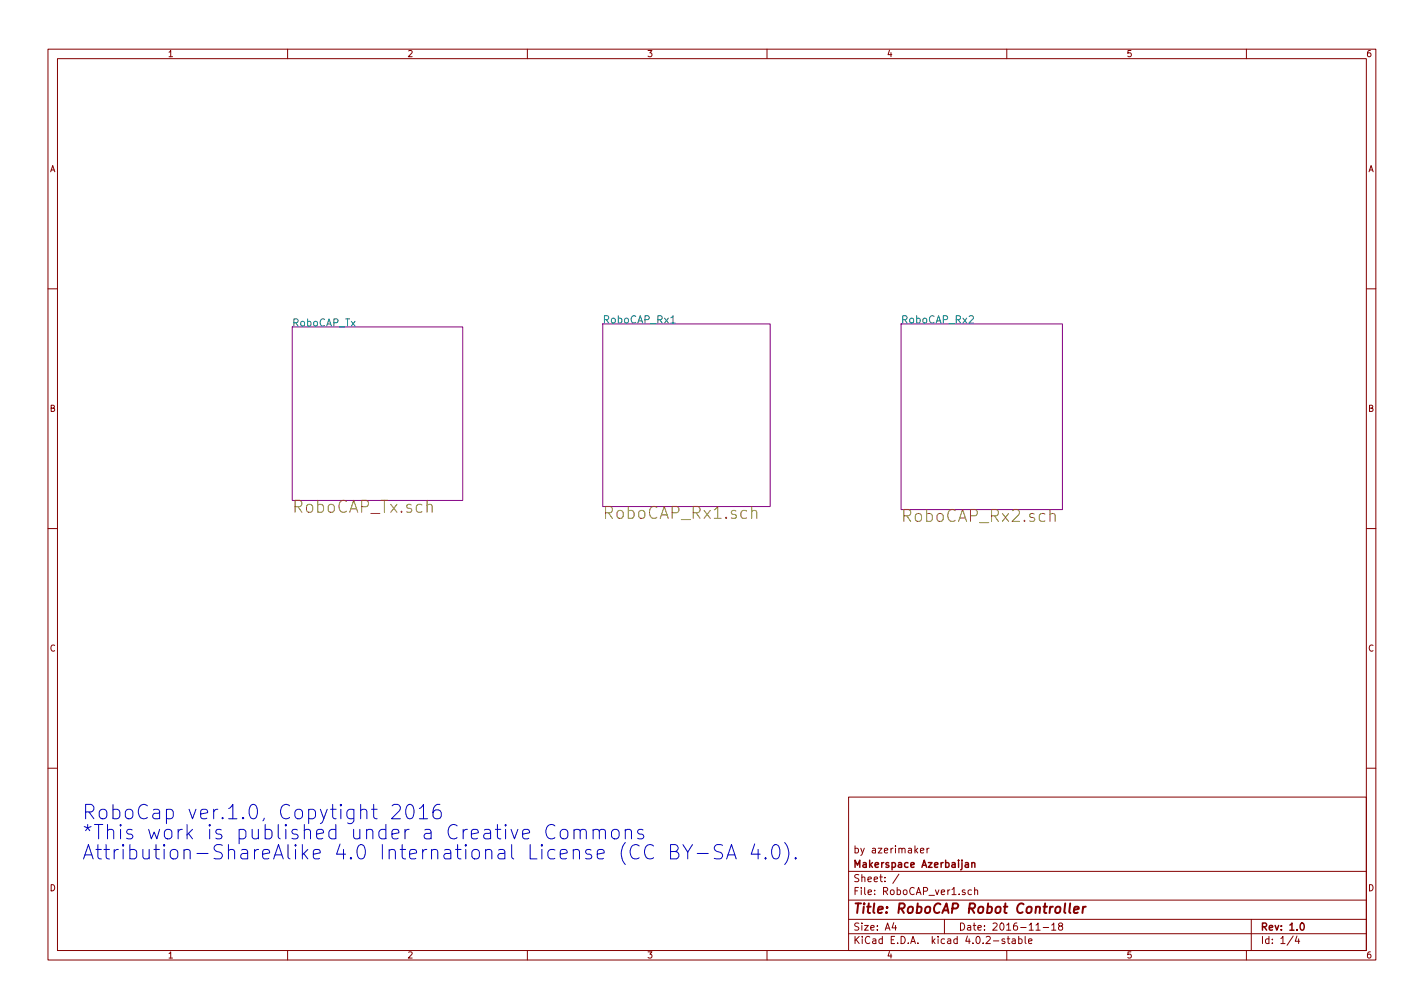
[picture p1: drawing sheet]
<svg xmlns="http://www.w3.org/2000/svg" width="297mm" height="210mm" viewBox="0 0 297 210" stroke-linecap="round" stroke-linejoin="round" font-family="sans-serif">
<g fill="none" stroke="#840000" stroke-width=".21">
<path d="M10 10.3h277v189.9h-277zM12 12.2h273v186.1h-273zM60 10.3v1.9M110 10.3v1.9M160 10.3v1.9M210 10.3v1.9M260 10.3v1.9M10 60.2h2M285 60.2h2M10 110.3h2M285 110.3h2M10 160.2h2"/>
<path d="M177 166.3h108v32h-108zM192 177.4l.7-.1v-.3l-.5-.1-.2 .2 .1 .7h.6M193.4 176.9v1M193.8 176.9l-.4 .3M285 160.2h2M60 198.3v1.9M110 198.3v1.9M160 198.3v1.9M177 194.8h108M177 191.8h108M177 187.8h108M177 181.8h108"/>
<path d="M186.4 192.5l-.3 1h.9M186.8 193v1M187.5 182.3l-1.3 2M197 191.8v3M202.6 185.7l-.4-.1-.3 .3 .1 .6 .2 .1 .4-.1M203.3 185.7l.2-.1 .4 .1v.9M203.3 185.1v1.5M209.6 195.9l-.4-.1-.2 .2 .1 .3 .5 .1v.3h-.6M210 198.3v1.9M210.1 195.8h.5M210.3 195.3v1.3l.3 .2M211.2 195.9h.5l.1 .9"/>
<path d="M211.8 196.2l-.5 .1-.2 .2 .2 .3 .5-.1M212.5 195.9l.4-.1 .3 .3-.1 .6h-.6M212.5 195.3v1.5M213.8 195.3v1.3l.2 .2M214.6 196.3l.7-.1-.1-.3-.4-.1-.2 .2v.7h.6M216.1 194h.9M217.6 193.5h1.1M219.4 193l.4-.5v1.5M219.4 194h.8M221.1 193.2l-.3-.3 .1-.2 .2-.2 .4 .1 .2 .2-.1 .2-.5 .2-.3 .3v.2l.3 .3h.3l.3-.3v-.2l-.3-.3M260 198.3v1.9M261 191.8v6.5"/>
<path d="M269.7 195.2l-1.2 2M270.5 195.2l-.3 1.1h.9M270.9 195.8v1"/>
</g>
<path d="M202.7 179.9v1M201.4 180h.6v.9M202 180.3l-.5 .1-.2 .2 .2 .3 .5-.1M202.7 180.1l.2-.2 .4 .1 .1 .9M271.3 192.7l.3-.2a.8 .8 0 0 1 .5 .8 .8 .8 0 0 1-.5 .7l-.4-.5z" fill="none" stroke="#840000" stroke-width=".3"/>
<path d="M223.2 188.4l-.2 1.8 .3 .2M224 189.8l1-.2v-.4l-.6-.1-.3 .3v.9h.7M225.9 189.1l-.1 1.3M226.5 189.1l-.4 .1-.2 .3" fill="none" stroke="#840000" stroke-width=".41"/>
<path d="M61 68.2h35.5v36.2h-35.5zM125.7 67.6h35v38.1h-35zM188 67.6h33.6v38.7h-33.6z" fill="none" stroke="#840084" stroke-width=".21"/>
<path d="M89.1 105.4a.62 .62 0 0 1 1 .2v1.3M156.8 106.7a.62 .62 0 0 1 1.1 .1v1.3M156.8 105.6v2.5M219 107.3a.62 .62 0 0 1 1.1 .2v1.3M219 106.3v2.5" fill="none" stroke="#848400" stroke-width=".21"/>
<path d="M139.9 67.4h.9M202.2 66l.5-.1 .3 .4-.9 1.1h.9" fill="none" stroke="#008484" stroke-width=".21"/>
<g fill="none" stroke="#0000c2" stroke-width=".21">
<path d="M81.8 168.1l.4-.3h.7a.84 .84 0 0 1 .5 1.3l-1.7 1.7h1.8M85.1 167.9a.7 .7 0 0 1 1.1 .5 1.75 1.75 0 0 1-.6 2.4 .73 .73 0 0 1-.8-.6 2.28 2.28 0 0 1 .3-2.3zM87.5 168.7l.6-.5 .2-.4v3M91.8 167.8a1.22 1.22 0 0 0-1.5 1.3v1.1l.2 .3a.95 .95 0 0 0 1.4 0l.1-.3v-.7l-.2-.4-.9-.2-.6 .6M115.7 172.3a1.12 1.12 0 0 0-1.2-.2 1.12 1.12 0 0 0-.6 1.2 1.28 1.28 0 0 0 .3 1.3 1.28 1.28 0 0 0 1.4 .2l.1-.1M117 173.3a.81 .81 0 0 1 1.4 .3v.8a.82 .82 0 0 1-.7 .6 .82 .82 0 0 1-.8-.6v-.8zM119.7 173.3a.76 .76 0 0 1 1.3 .1v1.6M119.7 173v2M121 173.4a.72 .72 0 0 1 1.2-.3l.1 .3v1.6M123.7 173.3a.76 .76 0 0 1 1.3 .1v1.6M123.7 173v2M125 173.4a.72 .72 0 0 1 1.2-.3l.1 .3v1.6"/>
<path d="M127.7 173.3a.81 .81 0 0 1 1.4 .3v.8a.82 .82 0 0 1-.8 .6 .82 .82 0 0 1-.7-.6v-.8zM130.4 173.3a.76 .76 0 0 1 1.3 .1v1.6M130.4 173v2M134.1 173.1l-.7-.1-.3 .1-.1 .3 .1 .4 1 .3 .2 .3-.2 .4-.2 .2-.9-.2M139.9 177.6h1a.74 .74 0 0 0 .6-.7 .74 .74 0 0 0-.6-.7h-1v3h1.1a.78 .78 0 0 0 .6-.9 .78 .78 0 0 0-.7-.7M142.4 176.2l1.1 1.5 .9-1.5M143.5 177.7v1.5M145.4 178h2.3M150.7 176.3l-1.1-.1a.74 .74 0 0 0-.6 .7 .74 .74 0 0 0 .6 .7 1.07 1.07 0 0 1 1.1 .7 .77 .77 0 0 1-.6 .9l-1.1-.2M151.6 179.2l1-3 1 3M151.8 178.3h1.5M157.4 176l-.7 2.2h1.9"/>
<path d="M158.1 177.2v2M159.7 178.9l.1 .1-.1 .2-.2-.2 .2-.1v.3M161.4 176.3a.7 .7 0 0 1 1.1 .5 1.75 1.75 0 0 1-.5 2.4 .73 .73 0 0 1-.9-.6 2.28 2.28 0 0 1 .3-2.3zM163.7 175.8a3.4 3.4 0 0 1 0 4.5M166 178.9l.1 .1-.1 .2-.2-.2 .2-.1v.3"/>
</g>
<g font-size="4.2" fill="#0000c2">
<text x="17.1" y="170.9">RoboCap ver.1.0, Copytight 2016</text>
<text x="17.1" y="175.1">*This work is published under a Creative Commons</text>
<text x="17.1" y="179.3">Attribution-ShareAlike 4.0 International License (CC BY-SA 4.0).</text>
</g>
<g font-size="3.5" fill="#848400">
<text x="61" y="107">RoboCAP_Tx.sch</text>
<text x="125.7" y="108.2">RoboCAP_Rx1.sch</text>
<text x="188" y="108.9">RoboCAP_Rx2.sch</text>
</g>
<text font-size="2.8" fill="#840000" x="178" y="190.5">Title: RoboCAP Robot Controller</text>
<g font-size="2.1" fill="#008484">
<text x="61" y="68.1">RoboCAP_Tx</text>
<text x="125.7" y="67.5">RoboCAP_Rx1</text>
<text x="188" y="67.5">RoboCAP_Rx2</text>
</g>
<g font-size="2.1" fill="#840000">
<text x="178" y="178">by azerimaker</text>
<text x="178" y="184">Sheet: /</text>
<text x="178" y="181">Makerspace Azerbaijan</text>
<text x="178" y="186.7">File: RoboCAP_ver1.sch</text>
<text x="178" y="196.9">KiCad E.D.A. kicad 4.0.2-stable</text>
<text x="178" y="194.1">Size: A4</text>
<text x="200" y="194.1">Date: 2016-11-18</text>
<text x="263" y="194.1">Rev: 1.0</text>
<text x="263" y="196.9">Id: 1/4</text>
</g>
<g font-size="1.8" fill="#840000">
<text x="35" y="11.9">1</text>
<text x="85" y="11.9">2</text>
<text x="135" y="11.9">3</text>
<text x="185" y="11.9">4</text>
<text x="235" y="11.9">5</text>
<text x="285" y="11.9">6</text>
<text x="10.4" y="35.9">A</text>
<text x="285.4" y="35.9">A</text>
<text x="10.4" y="85.9">B</text>
<text x="285.4" y="85.9">B</text>
<text x="10.4" y="135.9">C</text>
<text x="285.4" y="135.9">C</text>
<text x="10.4" y="185.9">D</text>
<text x="285.4" y="185.9">D</text>
<text x="35" y="199.9">1</text>
<text x="85" y="199.9">2</text>
<text x="135" y="199.9">3</text>
<text x="185" y="199.9">4</text>
<text x="235" y="199.9">5</text>
<text x="285" y="199.9">6</text>
</g>
</svg>
